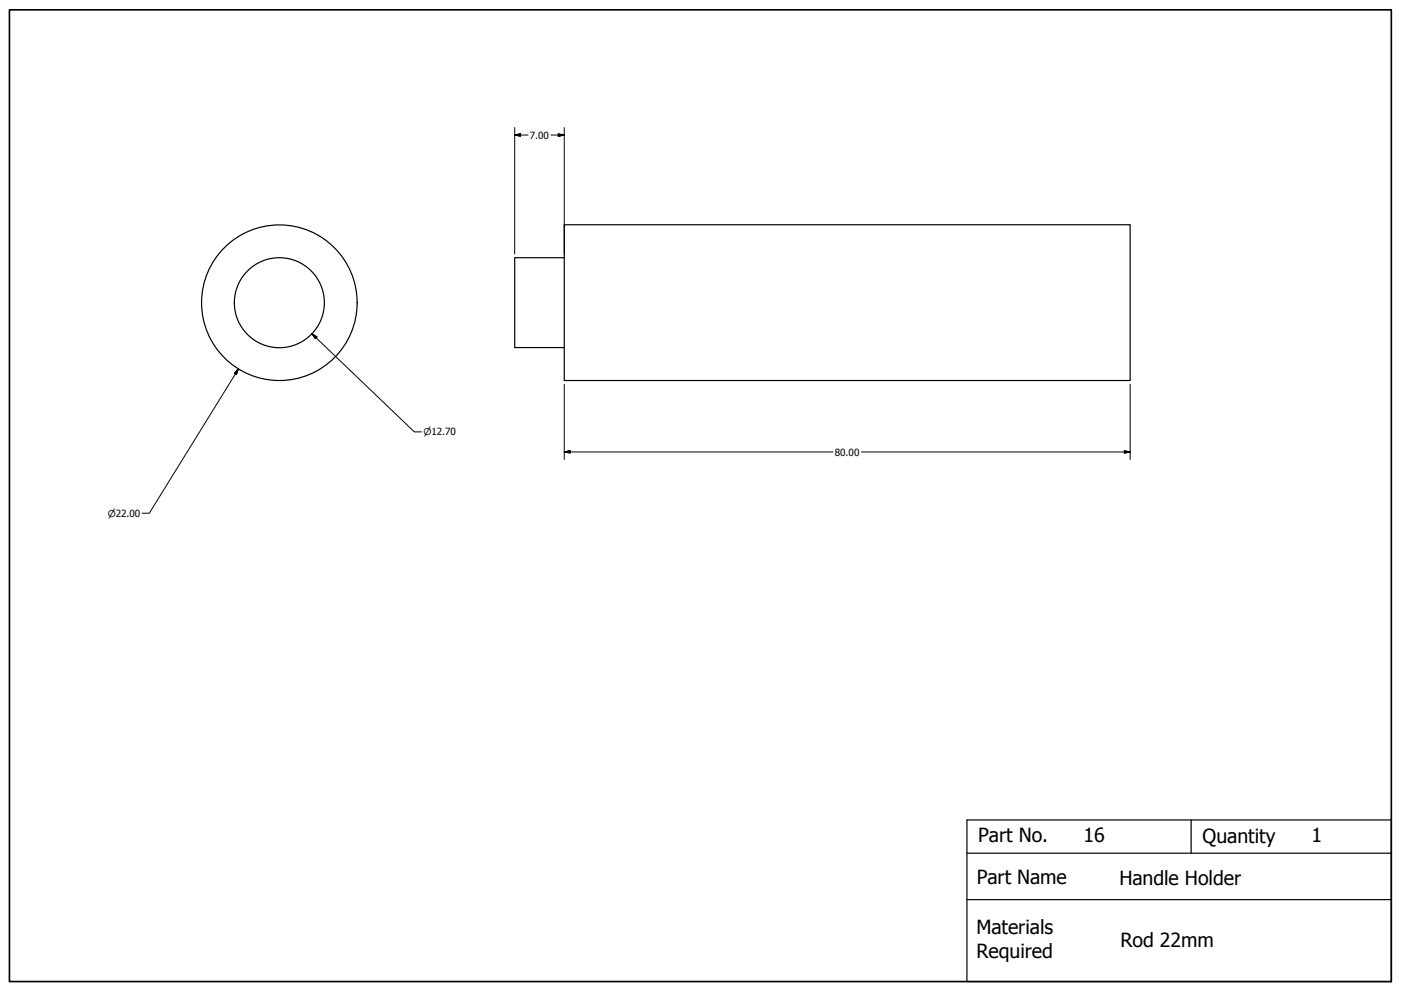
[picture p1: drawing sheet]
<svg xmlns="http://www.w3.org/2000/svg" width="594mm" height="420mm" viewBox="0 0 594 420" stroke-linecap="round" stroke-linejoin="round" font-family="sans-serif">
<!-- layer: Visible (ANSI) -->
<g fill="none" stroke="#000" stroke-width=".51">
<path d="M239.3 95.3h239.9v66h-239.9zM239.3 109.3h-21.1v38.1h21.1"/>
<circle cx="118.5" cy="128.3" r="33"/>
<circle cx="118.5" cy="128.3" r="19.1"/>
</g>
<!-- layer: Border (ANSI) -->
<path d="M4 4.2h586v412h-586z" fill="none" stroke="#000" stroke-width=".7"/>
<!-- layer: Title (ANSI) -->
<path d="M410 347.6h180v68.6h-180zM505.1 347.6v14.1M410 361.7h180M410 381.4h180" fill="none" stroke="#000" stroke-width=".51"/>
<!-- layer: Dimension (ANSI) -->
<g fill="none" stroke="#000" stroke-width=".42">
<path d="M218.2 57.3l2.5-.6v1.1zM218.2 57.3h5.7M218.2 54.1v53.6M233.6 57.3h5.7M236.7 56.7l2.6 .6-2.6 .5zM239.3 54.1v53.6M101.1 156.4l-.9 2.4-.8-.6zM101.1 156.4l-37.8 61.2h-3M132.2 141.5l2.2 1.4-.7 .7zM132.2 141.5l43.5 41.6h3M239.3 162.9v31.9M479.2 162.9v31.9"/>
<path d="M239.3 191.6l2.4-.5v1zM239.3 191.6h114M365.3 191.6h113.9M476.8 191.1l2.4 .5-2.4 .5z"/>
</g>
<path d="M218.2 57.3l2.5-.6zM218.2 57.3l2.5-.6v1.1zM236.7 57.8l2.6-.5zM236.7 56.7l2.6 .6-2.6 .5zM101.1 156.4l-.9 2.4zM101.1 156.4l-.9 2.4-.8-.6zM132.2 141.5l2.2 1.4zM132.2 141.5l2.2 1.4-.7 .7zM239.3 191.6l2.4-.5zM239.3 191.6l2.4-.5v1zM476.8 192.1l2.4-.5zM476.8 191.1l2.4 .5-2.4 .5z" fill="#000" stroke="#000" stroke-width=".42"/>
<g font-size="8.3">
<text x="414.8" y="357">Part No.</text>
<text x="459.4" y="357">16</text>
<text x="510" y="357.4">Quantity</text>
<text x="556.1" y="357.2">1</text>
<text x="414.1" y="374.9">Part Name</text>
<text x="474.7" y="375">Handle Holder</text>
<text x="414" y="396.2">Materials</text>
<text x="475.1" y="401.4">Rod 22mm</text>
<text x="414.1" y="406.1">Required</text>
</g>
<g font-size="4.2">
<text x="224.7" y="58.8">7.00</text>
<text x="354" y="193.1">80.00</text>
</g>
<g font-size="4">
<text x="179.5" y="184.6">⌀12.70</text>
<text x="45.7" y="219.1">⌀22.00</text>
</g>
</svg>
